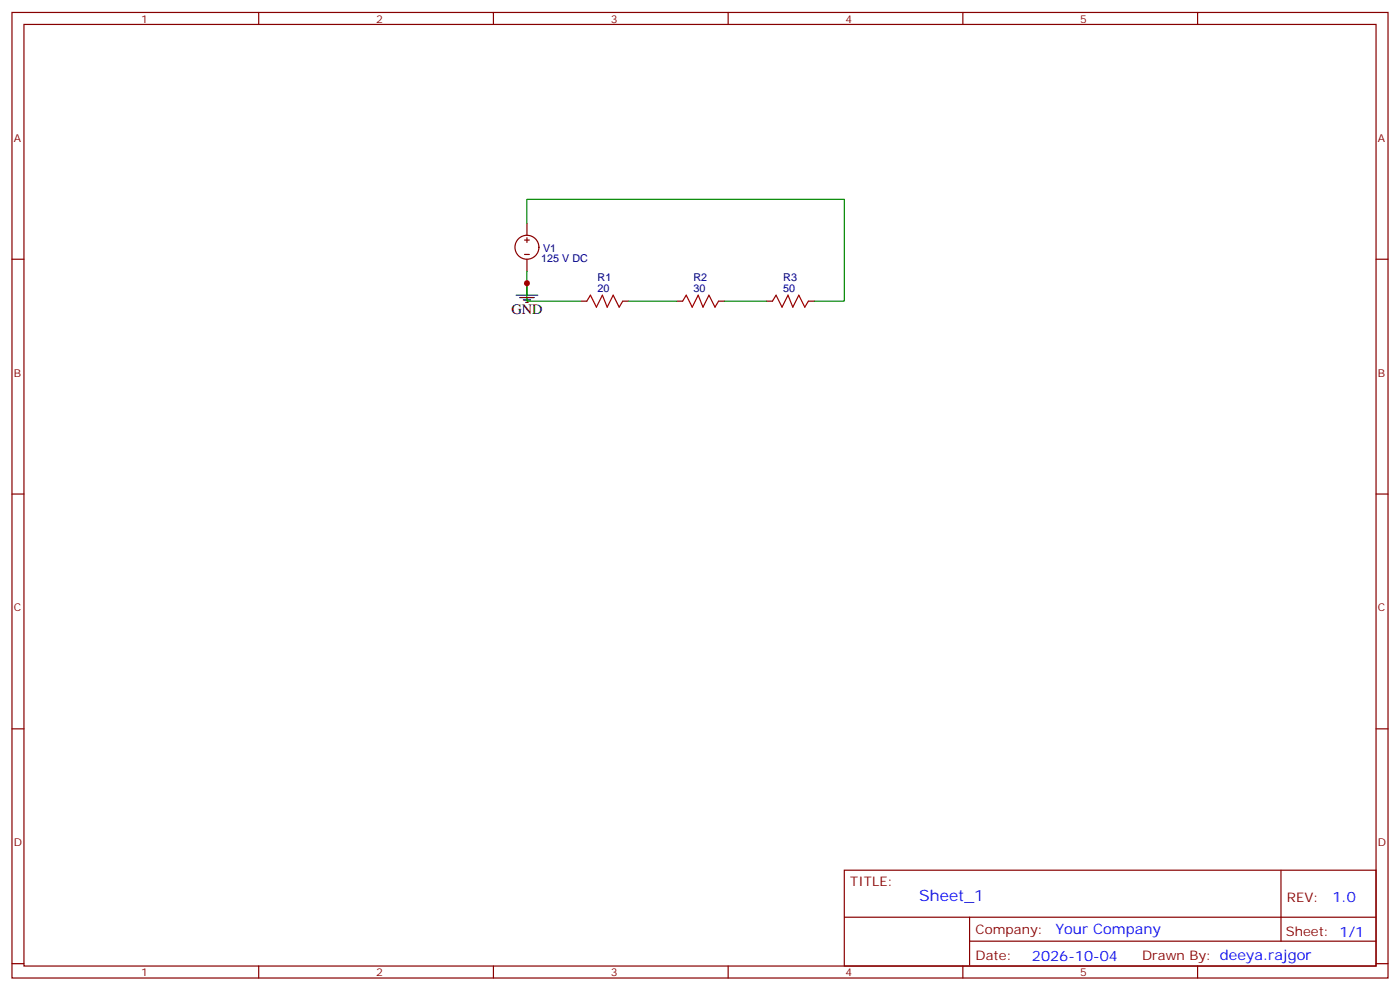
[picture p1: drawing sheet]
<svg xmlns="http://www.w3.org/2000/svg" width="412mm" height="292mm" viewBox="0 0 412 292" stroke-linecap="round" stroke-linejoin="round" font-family="sans-serif">
<g fill="none" stroke="#870000" stroke-width=".35">
<path d="M3.5 3.7h405.4v284.3h-405.4zM7.1 7.2h398.2v277.3h-398.2zM76.2 3.7v3.5M145.3 3.7v3.5M214.5 3.7v3.5M283.6 3.7v3.5M352.8 3.7v3.5M3.5 76.3h3.6M154.5 70.7h1.4M154.5 74.9h1.4M155.2 65.8v3.5M155.2 70v1.4"/>
<path d="M155.2 76.3v3.6M405.3 76.3h3.6M171.1 88.7h1.8M183.4 88.7h1.8M199.3 88.7h1.8M211.7 88.7h1.7M225.8 88.7h1.7M238.1 88.7h1.8M3.5 145.5h3.6M405.3 145.5h3.6M3.5 214.6h3.6M405.3 214.6h3.6"/>
<path d="M248.7 256.3h156.6v28.2h-156.6zM377.3 256.3v20.9M248.7 270.1h156.5M285.6 277.2h119.6M285.6 270.1v14.1M3.5 283.8h3.6M76.2 284.5v3.5M145.3 284.5v3.5M214.5 284.5v3.5M283.6 284.5v3.5M352.8 284.5v3.5M405.3 283.8h3.6"/>
<circle cx="155.2" cy="72.8" r="3.5"/>
</g>
<path d="M172.9 88.7l1-1.8 1.8 3.6 1.7-3.6 1.5 3.6 1.7-3.6 1.8 3.6 1-1.8M201.1 88.7l1-1.8 1.8 3.6 1.8-3.6 1.4 3.6 1.7-3.6 1.8 3.6 1.1-1.8M227.5 88.7l1.1-1.8 1.8 3.6 1.7-3.6 1.4 3.6 1.8-3.6 1.8 3.6 1-1.8" fill="none" stroke="#a10000" stroke-width=".35"/>
<path d="M155.2 65.8v-7.1h93.5v30h-8.8M155.2 79.9v8.8h15.9M185.2 88.7h14.1M213.4 88.7h12.4" fill="none" stroke="#008700" stroke-width=".35"/>
<path d="M152 86.9h6.4M153.1 87.6h4.2M154.2 88.3h2.1M154.9 89h.7M155.2 83.4v3.5" fill="none" stroke="#000" stroke-width=".35"/>
<circle cx="155.2" cy="83.4" r=".88" fill="#c00"/>
<text font-size="4.6" fill="#00f" x="270.8" y="265.3">Sheet_1</text>
<text font-size="4.2" x="150.6" y="92.6">GND</text>
<g font-size="4.2" fill="#00f">
<text x="392.5" y="265.5">1.0</text>
<text x="310.9" y="275.1">Your Company</text>
<text x="304" y="282.9">2026-10-04</text>
</g>
<g font-size="3.9" fill="#800">
<text x="250.5" y="260.8">TITLE:</text>
<text x="379.1" y="265.5">REV:</text>
<text x="287.4" y="275">Company:</text>
<text x="378.7" y="275.7">Sheet: 1/1</text>
<text x="287.4" y="282.7">Date:</text>
<text x="336.4" y="282.8">Drawn By: deeya.rajgor</text>
</g>
<g font-size="3.2" fill="#800">
<text x="41.6" y="6.7">1</text>
<text x="110.8" y="6.7">2</text>
<text x="179.9" y="6.7">3</text>
<text x="249.1" y="6.7">4</text>
<text x="318.2" y="6.7">5</text>
<text x="4.1" y="41.8">A</text>
<text x="405.9" y="41.8">A</text>
<text x="4.1" y="110.9">B</text>
<text x="405.9" y="110.9">B</text>
<text x="4.1" y="180.1">C</text>
<text x="405.9" y="180.1">C</text>
<text x="4.1" y="249.2">D</text>
<text x="405.9" y="249.2">D</text>
<text x="41.6" y="287.5">1</text>
<text x="110.8" y="287.5">2</text>
<text x="179.9" y="287.5">3</text>
<text x="249.1" y="287.5">4</text>
<text x="318.2" y="287.5">5</text>
</g>
<g font-size="3.2" fill="#000080">
<text x="159.5" y="77.1">125 V DC</text>
<text x="160" y="74.1">V1</text>
<text x="176.1" y="82.8">R1</text>
<text x="204.3" y="82.8">R2</text>
<text x="230.7" y="82.8">R3</text>
<text x="176.1" y="85.9">20</text>
<text x="204.3" y="85.9">30</text>
<text x="230.7" y="85.9">50</text>
</g>
</svg>
